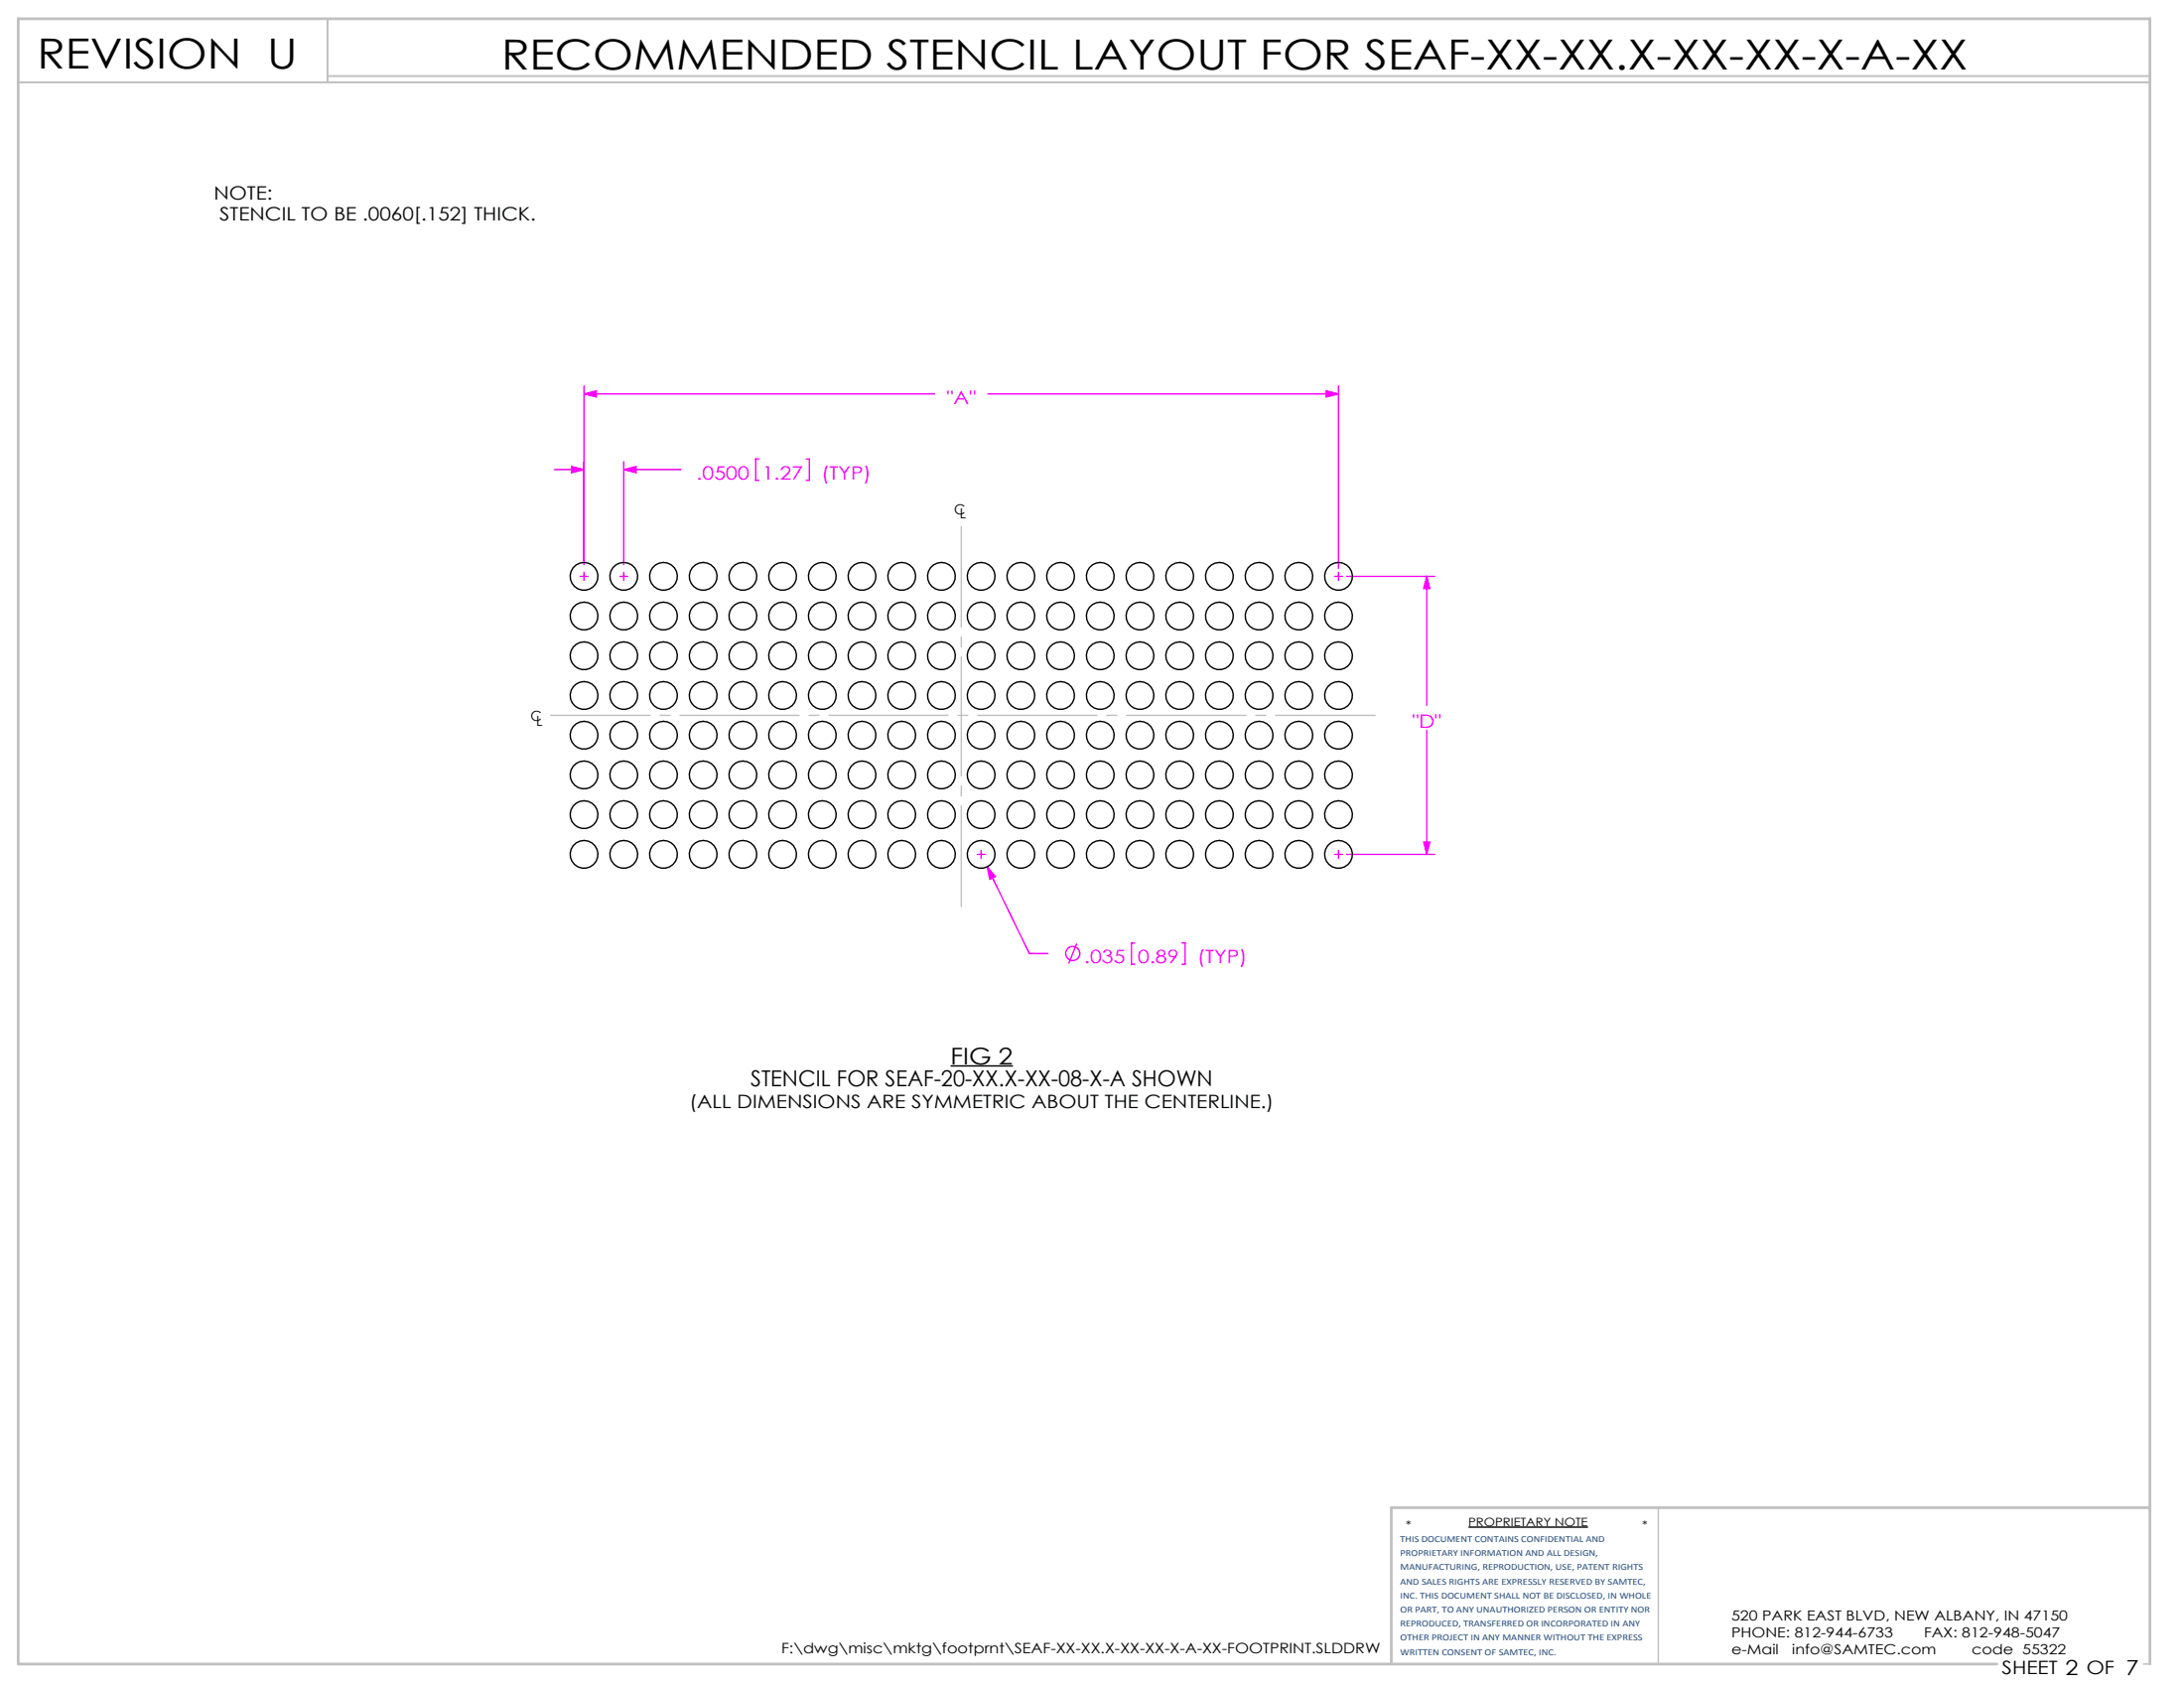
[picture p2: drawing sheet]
<svg xmlns="http://www.w3.org/2000/svg" width="279mm" height="216mm" viewBox="0 0 279 216" stroke-linecap="round" stroke-linejoin="round" font-family="sans-serif">
<path d="M121.6 136.3h8M187.9 195.3h15.3" fill="none" stroke="#000" stroke-width=".18"/>
<path d="M212.2 192.8v20M274.2 212.8h.8" fill="none" stroke="#c0c0c0" stroke-width=".18"/>
<path d="M2.3 10.5h272.7M41.9 2.4v8.1M41.9 9.7h233.1" fill="none" stroke="#c0c0c0" stroke-width=".25"/>
<path d="M275 192.8h-97v20M255.5 212.8h-253.2v-210.4h272.7v210.4" fill="none" stroke="#c0c0c0" stroke-width=".35"/>
<g fill="none" stroke="#f0f" stroke-width=".18">
<path d="M73.1 59.7l1.6 .4-1.6 .4zM74.7 49.4v22.8M74.7 50.4h44.9M74.7 50.4l1.6-.4v.8zM79.8 59.1v13.1M97.1 58.7h-.4v2.7h.4M103.1 58.7h.4v2.7h-.4M126.4 50.4h44.8M169.7 50l1.5 .4-1.5 .4zM171.2 49.4v23.3M70.9 60.1h3.8M74.2 73.7h1"/>
<path d="M74.7 73.2v1M79.3 73.7h1M79.8 60.1h7.3M79.8 73.2v1M79.8 60.1l1.6-.4v.8zM170.7 73.7h1M171.2 73.2v1M172.3 73.7h11.2M182.5 73.7l.4 1.6h-.8zM182.5 73.7v16.5M182.5 93.4v15.9M125 109.3h1"/>
<path d="M125.5 108.8v1M126.3 110.9l5.4 11.1h2.4M126.3 110.9l1 1.2-.7 .4zM170.7 109.3h1M171.2 108.8v1M172.3 109.3h11.2M182.1 107.7h.8l-.4 1.6zM137.8 120.7l-1.1 2.5M145.2 120.6h-.4v2.7h.4M151.2 120.6h.4v2.7h-.4"/>
<circle cx="137.2" cy="122" r=".9"/>
</g>
<path d="M70.5 91.5h105.4" fill="none" stroke="#c0c0c0" stroke-width=".18" stroke-dasharray="15.2 1.3 1.3 1.3" stroke-dashoffset="2.5"/>
<path d="M123 67.3v48.6" fill="none" stroke="#c0c0c0" stroke-width=".18" stroke-dasharray="15.2 1.3 1.3 1.3" stroke-dashoffset="2.4"/>
<path d="M73.1 59.7l1.6 .4-1.6 .4zM79.8 60.1l1.6-.4v.8zM74.7 50.4l1.6-.4v.8zM169.7 50l1.5 .4-1.5 .4zM182.5 73.7l.4 1.6h-.8zM182.1 107.7h.8l-.4 1.6zM126.3 110.9l.3 1.6 .7-.4z" fill="#f0f"/>
<g fill="none" stroke="#000" stroke-width=".18">
<circle cx="74.7" cy="73.7" r="1.78"/>
<circle cx="74.7" cy="78.8" r="1.78"/>
<circle cx="79.8" cy="78.8" r="1.78"/>
<circle cx="79.8" cy="73.7" r="1.78"/>
<circle cx="84.9" cy="73.7" r="1.78"/>
<circle cx="84.9" cy="78.8" r="1.78"/>
<circle cx="90" cy="78.8" r="1.78"/>
<circle cx="90" cy="73.7" r="1.78"/>
<circle cx="95" cy="78.8" r="1.78"/>
<circle cx="95" cy="73.7" r="1.78"/>
<circle cx="100.1" cy="78.8" r="1.78"/>
<circle cx="100.1" cy="73.7" r="1.78"/>
<circle cx="105.2" cy="78.8" r="1.78"/>
<circle cx="105.2" cy="73.7" r="1.78"/>
<circle cx="110.3" cy="73.7" r="1.78"/>
<circle cx="110.3" cy="78.8" r="1.78"/>
<circle cx="115.4" cy="78.8" r="1.78"/>
<circle cx="115.4" cy="73.7" r="1.78"/>
<circle cx="120.4" cy="78.8" r="1.78"/>
<circle cx="120.4" cy="73.7" r="1.78"/>
<circle cx="125.5" cy="73.7" r="1.78"/>
<circle cx="125.5" cy="78.8" r="1.78"/>
<circle cx="130.6" cy="73.7" r="1.78"/>
<circle cx="130.6" cy="78.8" r="1.78"/>
<circle cx="135.7" cy="78.8" r="1.78"/>
<circle cx="135.7" cy="73.7" r="1.78"/>
<circle cx="140.8" cy="78.8" r="1.78"/>
<circle cx="140.8" cy="73.7" r="1.78"/>
<circle cx="145.8" cy="78.8" r="1.78"/>
<circle cx="145.8" cy="73.7" r="1.78"/>
<circle cx="150.9" cy="78.8" r="1.78"/>
<circle cx="150.9" cy="73.7" r="1.78"/>
<circle cx="156" cy="73.7" r="1.78"/>
<circle cx="156" cy="78.8" r="1.78"/>
<circle cx="161.1" cy="78.8" r="1.78"/>
<circle cx="161.1" cy="73.7" r="1.78"/>
<circle cx="166.2" cy="78.8" r="1.78"/>
<circle cx="166.2" cy="73.7" r="1.78"/>
<circle cx="171.2" cy="73.7" r="1.78"/>
<circle cx="171.2" cy="78.8" r="1.78"/>
<circle cx="74.7" cy="83.9" r="1.78"/>
<circle cx="74.7" cy="94" r="1.78"/>
<circle cx="74.7" cy="89" r="1.78"/>
<circle cx="74.7" cy="99.1" r="1.78"/>
<circle cx="79.8" cy="83.9" r="1.78"/>
<circle cx="79.8" cy="94" r="1.78"/>
<circle cx="79.8" cy="99.1" r="1.78"/>
<circle cx="79.8" cy="89" r="1.78"/>
<circle cx="84.9" cy="89" r="1.78"/>
<circle cx="84.9" cy="99.1" r="1.78"/>
<circle cx="84.9" cy="94" r="1.78"/>
<circle cx="84.9" cy="83.9" r="1.78"/>
<circle cx="90" cy="89" r="1.78"/>
<circle cx="90" cy="94" r="1.78"/>
<circle cx="90" cy="99.1" r="1.78"/>
<circle cx="90" cy="83.9" r="1.78"/>
<circle cx="95" cy="89" r="1.78"/>
<circle cx="95" cy="94" r="1.78"/>
<circle cx="95" cy="83.9" r="1.78"/>
<circle cx="95" cy="99.1" r="1.78"/>
<circle cx="100.1" cy="89" r="1.78"/>
<circle cx="100.1" cy="99.1" r="1.78"/>
<circle cx="100.1" cy="94" r="1.78"/>
<circle cx="100.1" cy="83.9" r="1.78"/>
<circle cx="105.2" cy="83.9" r="1.78"/>
<circle cx="105.2" cy="89" r="1.78"/>
<circle cx="105.2" cy="99.1" r="1.78"/>
<circle cx="105.2" cy="94" r="1.78"/>
<circle cx="110.3" cy="94" r="1.78"/>
<circle cx="110.3" cy="89" r="1.78"/>
<circle cx="110.3" cy="83.9" r="1.78"/>
<circle cx="110.3" cy="99.1" r="1.78"/>
<circle cx="115.4" cy="83.9" r="1.78"/>
<circle cx="115.4" cy="89" r="1.78"/>
<circle cx="115.4" cy="99.1" r="1.78"/>
<circle cx="115.4" cy="94" r="1.78"/>
<circle cx="120.4" cy="99.1" r="1.78"/>
<circle cx="120.4" cy="94" r="1.78"/>
<circle cx="120.4" cy="83.9" r="1.78"/>
<circle cx="120.4" cy="89" r="1.78"/>
<circle cx="125.5" cy="83.9" r="1.78"/>
<circle cx="125.5" cy="89" r="1.78"/>
<circle cx="125.5" cy="94" r="1.78"/>
<circle cx="125.5" cy="99.1" r="1.78"/>
<circle cx="130.6" cy="89" r="1.78"/>
<circle cx="130.6" cy="99.1" r="1.78"/>
<circle cx="130.6" cy="83.9" r="1.78"/>
<circle cx="130.6" cy="94" r="1.78"/>
<circle cx="135.7" cy="94" r="1.78"/>
<circle cx="135.7" cy="89" r="1.78"/>
<circle cx="135.7" cy="83.9" r="1.78"/>
<circle cx="135.7" cy="99.1" r="1.78"/>
<circle cx="140.8" cy="83.9" r="1.78"/>
<circle cx="140.8" cy="89" r="1.78"/>
<circle cx="140.8" cy="99.1" r="1.78"/>
<circle cx="140.8" cy="94" r="1.78"/>
<circle cx="145.8" cy="94" r="1.78"/>
<circle cx="145.8" cy="83.9" r="1.78"/>
<circle cx="145.8" cy="89" r="1.78"/>
<circle cx="145.8" cy="99.1" r="1.78"/>
<circle cx="150.9" cy="99.1" r="1.78"/>
<circle cx="150.9" cy="83.9" r="1.78"/>
<circle cx="150.9" cy="94" r="1.78"/>
<circle cx="150.9" cy="89" r="1.78"/>
<circle cx="156" cy="83.9" r="1.78"/>
<circle cx="156" cy="94" r="1.78"/>
<circle cx="156" cy="99.1" r="1.78"/>
<circle cx="156" cy="89" r="1.78"/>
<circle cx="161.1" cy="99.1" r="1.78"/>
<circle cx="161.1" cy="89" r="1.78"/>
<circle cx="161.1" cy="94" r="1.78"/>
<circle cx="161.1" cy="83.9" r="1.78"/>
<circle cx="166.2" cy="99.1" r="1.78"/>
<circle cx="166.2" cy="94" r="1.78"/>
<circle cx="166.2" cy="89" r="1.78"/>
<circle cx="166.2" cy="83.9" r="1.78"/>
<circle cx="171.2" cy="83.9" r="1.78"/>
<circle cx="171.2" cy="94" r="1.78"/>
<circle cx="171.2" cy="99.1" r="1.78"/>
<circle cx="171.2" cy="89" r="1.78"/>
<circle cx="74.7" cy="109.3" r="1.78"/>
<circle cx="74.7" cy="104.2" r="1.78"/>
<circle cx="79.8" cy="104.2" r="1.78"/>
<circle cx="79.8" cy="109.3" r="1.78"/>
<circle cx="84.9" cy="104.2" r="1.78"/>
<circle cx="84.9" cy="109.3" r="1.78"/>
<circle cx="90" cy="104.2" r="1.78"/>
<circle cx="90" cy="109.3" r="1.78"/>
<circle cx="95" cy="104.2" r="1.78"/>
<circle cx="95" cy="109.3" r="1.78"/>
<circle cx="100.1" cy="104.2" r="1.78"/>
<circle cx="100.1" cy="109.3" r="1.78"/>
<circle cx="105.2" cy="109.3" r="1.78"/>
<circle cx="105.2" cy="104.2" r="1.78"/>
<circle cx="110.3" cy="109.3" r="1.78"/>
<circle cx="110.3" cy="104.2" r="1.78"/>
<circle cx="115.4" cy="109.3" r="1.78"/>
<circle cx="115.4" cy="104.2" r="1.78"/>
<circle cx="120.4" cy="109.3" r="1.78"/>
<circle cx="120.4" cy="104.2" r="1.78"/>
<circle cx="125.5" cy="109.3" r="1.78"/>
<circle cx="125.5" cy="104.2" r="1.78"/>
<circle cx="130.6" cy="104.2" r="1.78"/>
<circle cx="130.6" cy="109.3" r="1.78"/>
<circle cx="135.7" cy="104.2" r="1.78"/>
<circle cx="135.7" cy="109.3" r="1.78"/>
<circle cx="140.8" cy="104.2" r="1.78"/>
<circle cx="140.8" cy="109.3" r="1.78"/>
<circle cx="145.8" cy="109.3" r="1.78"/>
<circle cx="145.8" cy="104.2" r="1.78"/>
<circle cx="150.9" cy="104.2" r="1.78"/>
<circle cx="150.9" cy="109.3" r="1.78"/>
<circle cx="156" cy="109.3" r="1.78"/>
<circle cx="156" cy="104.2" r="1.78"/>
<circle cx="161.1" cy="109.3" r="1.78"/>
<circle cx="161.1" cy="104.2" r="1.78"/>
<circle cx="166.2" cy="109.3" r="1.78"/>
<circle cx="166.2" cy="104.2" r="1.78"/>
<circle cx="171.2" cy="109.3" r="1.78"/>
<circle cx="171.2" cy="104.2" r="1.78"/>
</g>
<g font-size="5.3">
<text x="4.8" y="8.7">REVISION U</text>
<text x="64.1" y="8.8">RECOMMENDED STENCIL LAYOUT FOR SEAF-XX-XX.X-XX-XX-X-A-XX</text>
</g>
<text font-size="3" x="121.6" y="136.1">FIG 2</text>
<text font-size="2.8" x="96" y="139">STENCIL FOR SEAF-20-XX.X-XX-08-X-A SHOWN</text>
<g font-size="2.4">
<text x="27.4" y="25.5">NOTE:</text>
<text x="28.1" y="28.2">STENCIL TO BE .0060[.152] THICK.</text>
<text x="88.2" y="141.7">(ALL DIMENSIONS ARE SYMMETRIC ABOUT THE CENTERLINE.)</text>
<text x="256.1" y="214.1">SHEET 2 OF 7</text>
</g>
<g font-size="2.4" fill="#f0f">
<text x="121.2" y="51.7">&quot;A&quot;</text>
<text x="89.1" y="61.3">.0500</text>
<text x="97.5" y="61.3">1.27</text>
<text x="105.1" y="61.3">(TYP)</text>
<text x="180.7" y="93.1">&quot;D&quot;</text>
<text x="138.7" y="123.2">.035</text>
<text x="145.6" y="123.2">0.89</text>
<text x="153.2" y="123.2">(TYP)</text>
</g>
<g font-size="1.8">
<text x="122.1" y="65.8">C</text>
<text x="122.8" y="66.3">L</text>
<text x="67.9" y="92.2">C</text>
<text x="68.6" y="92.8">L</text>
<text x="221.5" y="207.2">520 PARK EAST BLVD, NEW ALBANY, IN 47150</text>
<text x="221.5" y="209.4">PHONE: 812-944-6733</text>
<text x="246.1" y="209.4">FAX: 812-948-5047</text>
<text x="100" y="211.5">F:\dwg\misc\mktg\footprnt\SEAF-XX-XX.X-XX-XX-X-A-XX-FOOTPRINT.SLDDRW</text>
<text x="221.5" y="211.5">e-Mail</text>
<text x="229.3" y="211.5">info@SAMTEC.com</text>
<text x="252.2" y="211.5">code 55322</text>
</g>
<g font-size="1.5">
<text x="179.8" y="195.6">*</text>
<text x="187.9" y="195.2">PROPRIETARY NOTE</text>
<text x="210.1" y="195.6">*</text>
</g>
<g font-size="1.2" fill="#1f497d">
<text x="179.1" y="197.2">THIS DOCUMENT CONTAINS CONFIDENTIAL AND</text>
<text x="179.1" y="199">PROPRIETARY INFORMATION AND ALL DESIGN,</text>
<text x="179.1" y="200.8">MANUFACTURING, REPRODUCTION, USE, PATENT RIGHTS</text>
<text x="179.1" y="202.6">AND SALES RIGHTS ARE EXPRESSLY RESERVED BY SAMTEC,</text>
<text x="179.1" y="204.4">INC. THIS DOCUMENT SHALL NOT BE DISCLOSED, IN WHOLE</text>
<text x="179.1" y="206.3">OR PART, TO ANY UNAUTHORIZED PERSON OR ENTITY NOR</text>
<text x="179.1" y="208.1">REPRODUCED, TRANSFERRED OR INCORPORATED IN ANY</text>
<text x="179.1" y="209.9">OTHER PROJECT IN ANY MANNER WITHOUT THE EXPRESS</text>
<text x="179.1" y="211.7">WRITTEN CONSENT OF SAMTEC, INC.</text>
</g>
</svg>
